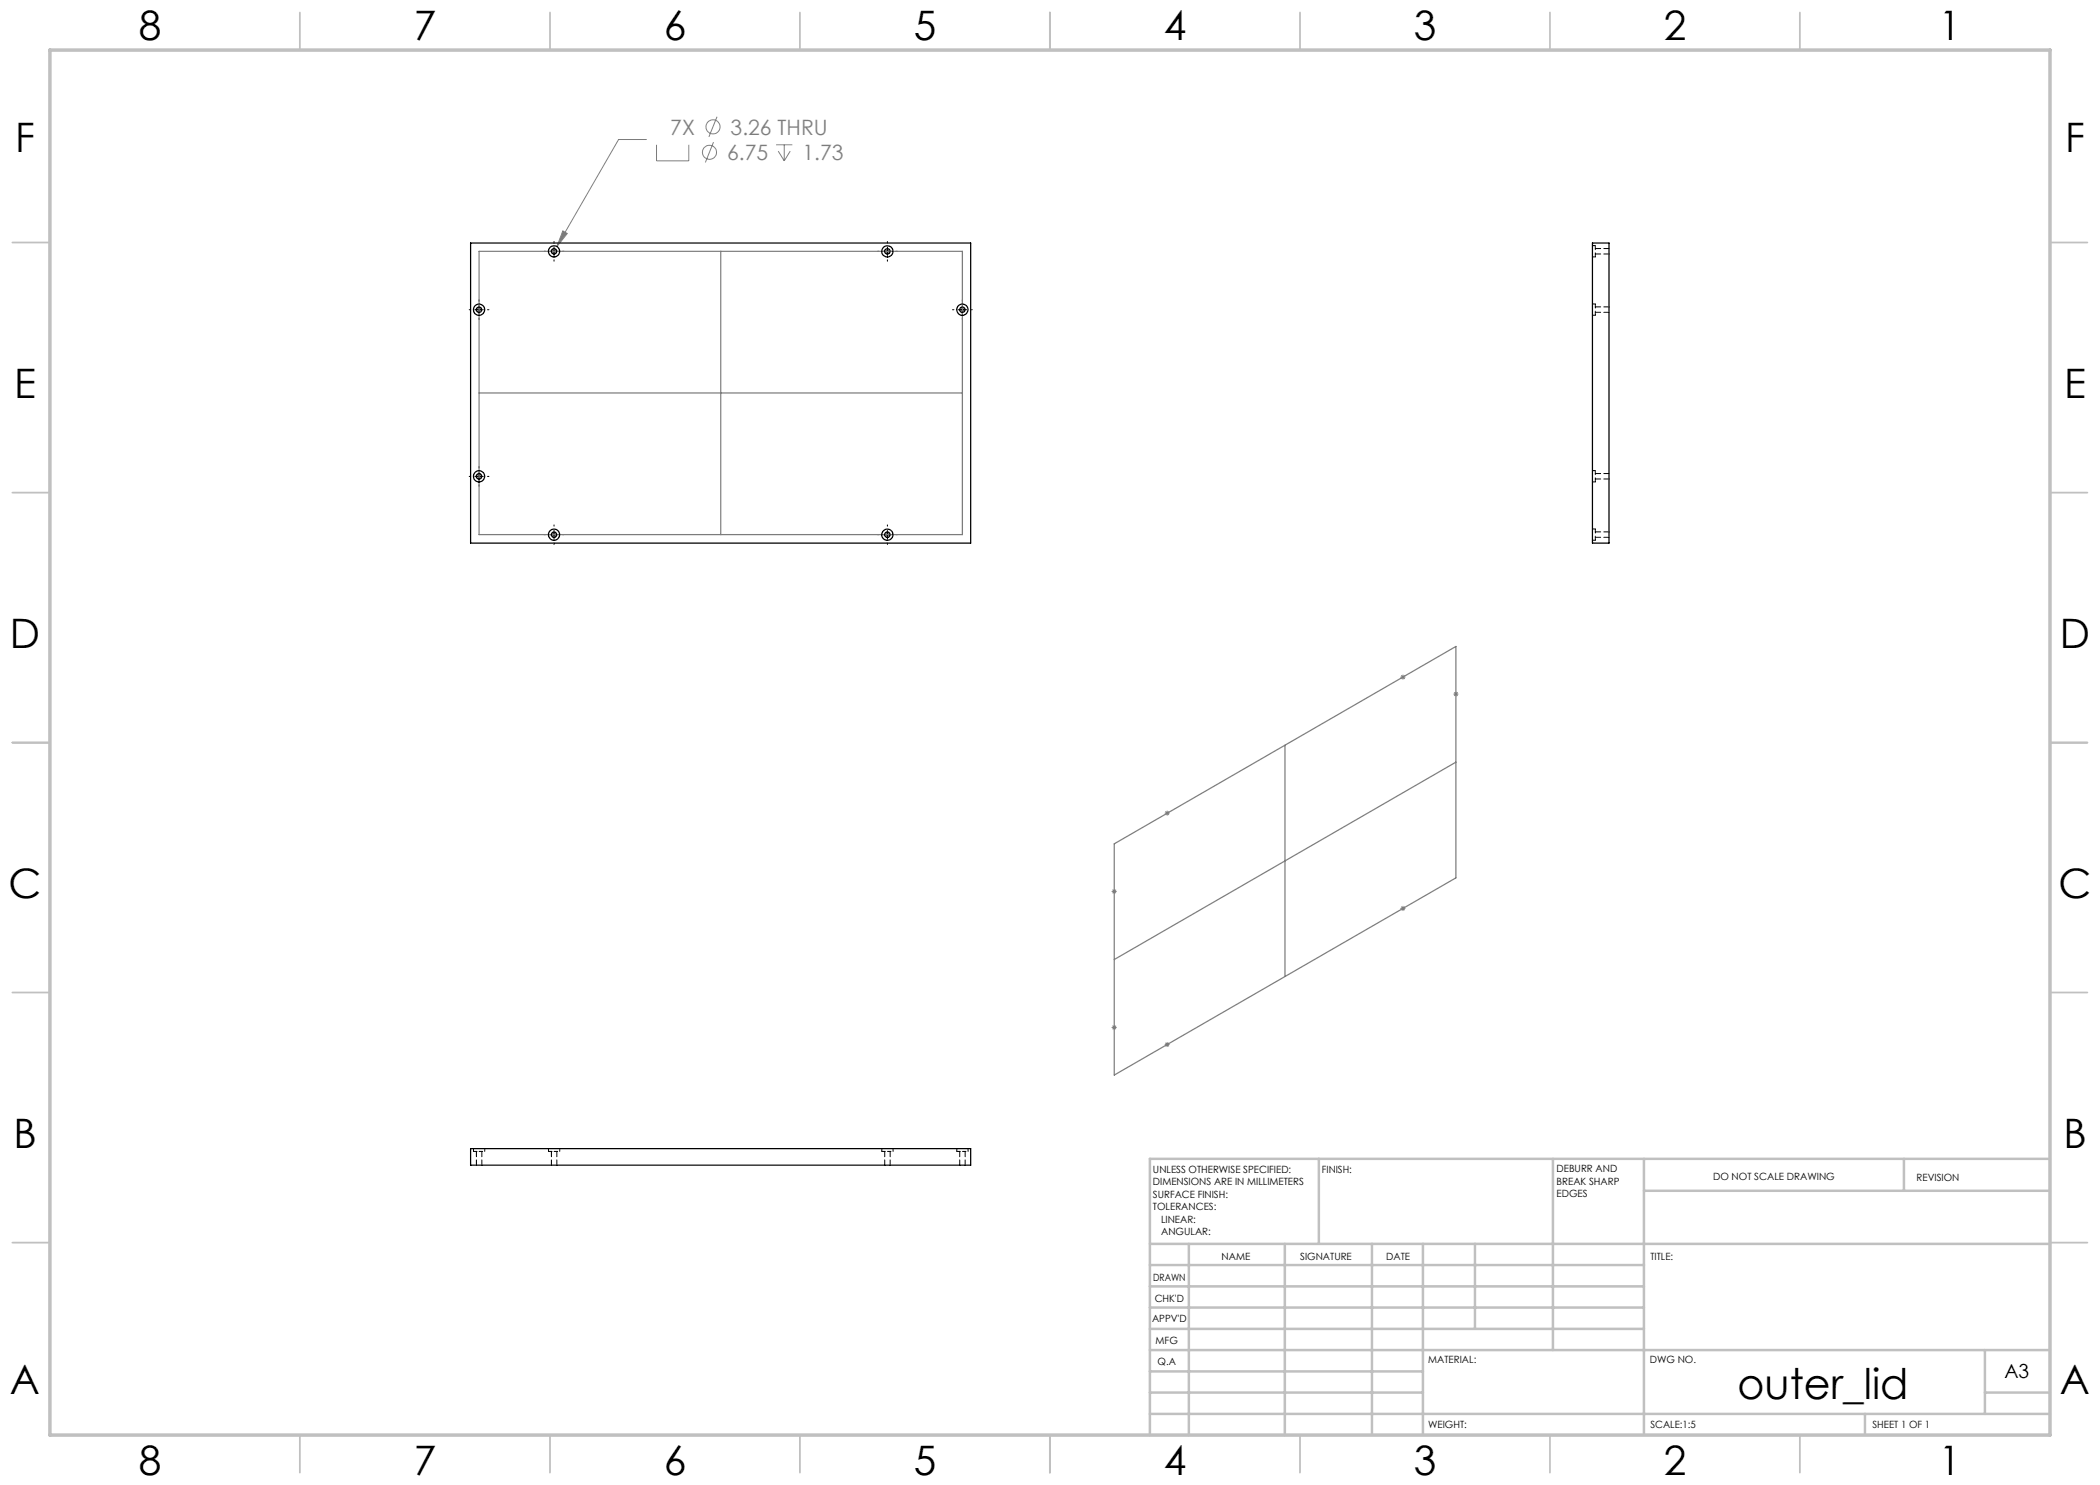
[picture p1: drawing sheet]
<svg xmlns="http://www.w3.org/2000/svg" width="420mm" height="297mm" viewBox="0 0 420 297" stroke-linecap="round" stroke-linejoin="round" font-family="sans-serif">
<g fill="none" stroke="#808080" stroke-width=".2">
<path d="M129.3 27.9h-5.6l-12.3 21.4M131.3 29v3.2h6.5v-3.2M142.7 28.4l-1.6 4.1M143.4 23.4l-1.6 4M155.2 29h3.3M155.6 30.2l1.2 2M156.8 29v3.2M158 30.2l-1.2 2M110.3 50.3h1M110.5 49.9l.7 .7M110.8 49.8v1M111.2 49.9l-.7 .7"/>
<path d="M112.6 46.2l.9 .5-2.1 2.6zM177 50.3h1M177.1 49.9l.7 .7M177.5 49.8v1M177.8 49.9l-.7 .7M95.3 61.9h1M95.5 61.6l.7 .7M95.8 61.5v.9M96.2 61.6l-.7 .7M192 61.9h1M192.1 61.6l.7 .7M192.5 61.5v.9"/>
<path d="M192.8 61.6l-.7 .7M95.3 95.3h1M95.5 94.9l.7 .7M95.8 94.8v1M96.2 94.9l-.7 .7M110.3 106.9h1M110.5 106.6l.7 .7M110.8 106.4v1.1M111.2 106.6l-.7 .7M177 106.9h1M177.1 106.6l.7 .7M177.5 106.4v1.1"/>
<path d="M177.8 106.6l-.7 .7M280.1 135.4h1M280.2 135.1l.8 .7M280.6 134.9v1M281 135.1l-.8 .7M290.7 138.8h1M290.8 138.5l.7 .7M291.2 138.3v1M291.5 138.5l-.7 .7M222.3 178.3h1M222.5 177.9l.7 .7M222.8 177.8v1"/>
<path d="M223.2 177.9l-.7 .7M232.9 162.6h1M233.1 162.3l.7 .7M233.4 162.1v1M233.8 162.3l-.7 .7M280.1 181.7h1M280.2 181.3l.8 .7M280.6 181.2v1M281 181.3l-.8 .7M222.3 205.5h1M222.5 205.1l.7 .7M222.8 205v1"/>
<path d="M223.2 205.1l-.7 .7M232.9 208.9h1M233.1 208.6l.7 .7M233.4 208.4v1M233.8 208.6l-.7 .7"/>
<circle cx="141.9" cy="30.4" r="1.4"/>
<circle cx="142.6" cy="25.4" r="1.4"/>
</g>
<g fill="none" stroke="#c0c0c0" stroke-width=".35">
<path d="M60 2.5v7.5M110 2.5v7.5M160 2.5v7.5M210 2.5v7.5M260 2.5v7.5M310 2.5v7.5M360 2.5v7.5M2.5 48.5h7.5M410 48.5h7.5M2.5 98.5h7.5M410 98.5h7.5M2.5 148.5h7.5"/>
<path d="M410 148.5h7.5M2.5 198.5h7.5M410 198.5h7.5M2.5 248.5h7.5M410 248.5h7.5M60 287v7.5M110 287v7.5M160 287v7.5M210 287v7.5M260 287v7.5M310 287v7.5M360 287v7.5"/>
</g>
<g fill="none" stroke="#c0c0c0" stroke-width=".5">
<path d="M263.8 231.8v17M310.6 231.8v38.2M328.8 231.8v55.2M328.8 238.2h81.2M380.8 231.8v6.4M410 231.8h-180v55.2M230 248.8h180M230 257.3h98.8M230 253h98.8M237.8 248.8v38.2M257 248.8v38.2M274.4 248.8v38.2"/>
<path d="M284.6 248.8v38.2M295 248.8v17M230 265.8h98.8M230 261.5h98.8M230 278.5h54.6M230 274.3h54.6M230 270h180M397 278.5h13M397 270v12.8M230 282.8h180M373 282.8v4.2"/>
</g>
<path d="M10 10h400v277h-400z" fill="none" stroke="#c0c0c0" stroke-width=".7"/>
<g fill="none" stroke="#000" stroke-width=".2">
<path d="M95.8 60v.3M108.8 50.3h.3M110 50.3h1.7M110.8 48.3v.3M110.8 49.4v1.7M110.8 52v.2M112.5 50.3h.3M175.5 50.3h.3M176.6 50.3h1.7M177.5 48.3v.3M177.5 49.4v1.7M177.5 52v.2"/>
<path d="M179.2 50.3h.3M192.5 60v.3M93.8 61.9h.3M95 61.9h1.7M95.8 61.1v1.7M95.8 63.6v.3M97.5 61.9h.3M190.5 61.9h.3M191.6 61.9h1.7M192.5 61.1v1.7M192.5 63.6v.3M194.2 61.9h.3"/>
<path d="M93.8 95.3h.3M95 95.3h1.7M95.8 93.3v.3M95.8 94.4v1.7M95.8 97v.3M97.5 95.3h.3M108.8 106.9h.3M110 106.9h1.7M110.8 105v.2M110.8 106.1v1.7M110.8 108.6v.3M112.5 106.9h.3"/>
<path d="M175.5 106.9h.3M176.6 106.9h1.7M177.5 105v.2M177.5 106.1v1.7M177.5 108.6v.3M179.2 106.9h.3"/>
</g>
<path d="M95.8 50.3h96.7v56.6h-96.7zM144.1 50.3v56.6M95.8 78.6h96.7M257 149v46.3M291.2 152.4l-68.4 39.5M222.8 168.8l68.4-39.5v46.3l-68.4 39.4z" fill="none" stroke="#808080" stroke-width=".25"/>
<path d="M112.6 46.2l.9 .5-2.1 2.6z" fill="#808080"/>
<g fill="none" stroke="#000" stroke-width=".25">
<path d="M94.1 48.6h100v60h-100zM318.5 48.6h3.3v60h-3.3zM94.1 229.7h100v3.3h-100z"/>
<circle cx="110.8" cy="50.3" r=".55"/>
<circle cx="110.8" cy="50.3" r="1.12"/>
<circle cx="177.5" cy="50.3" r=".55"/>
<circle cx="177.5" cy="50.3" r="1.12"/>
<circle cx="95.8" cy="61.9" r=".54"/>
<circle cx="95.8" cy="61.9" r="1.13"/>
<circle cx="192.5" cy="61.9" r=".54"/>
<circle cx="192.5" cy="61.9" r="1.13"/>
<circle cx="95.8" cy="95.3" r=".54"/>
<circle cx="95.8" cy="95.3" r="1.13"/>
<circle cx="110.8" cy="106.9" r=".54"/>
<circle cx="110.8" cy="106.9" r="1.12"/>
<circle cx="177.5" cy="106.9" r=".54"/>
<circle cx="177.5" cy="106.9" r="1.12"/>
</g>
<path d="M319.1 51.4v-2.3M319.1 63v-2.2M319.1 96.4v-2.3M319.1 108v-2.2" fill="none" stroke="#000" stroke-width=".2" stroke-dasharray="1.3 .6" stroke-dashoffset=".5"/>
<g fill="none" stroke="#000" stroke-width=".2" stroke-dasharray="1.3 .6">
<path d="M318.5 51.4h.6M319.1 49.1h-.6M318.5 63h.6M319.1 60.8h-.6M318.5 96.4h.6M319.1 94.1h-.6M318.5 108h.6M319.1 105.8h-.6M94.7 229.7v.6M96.9 230.3v-.6M109.7 229.7v.6M111.9 230.3v-.6"/>
<path d="M176.4 229.7v.6M178.6 230.3v-.6M191.4 229.7v.6M193.6 230.3v-.6"/>
</g>
<g fill="none" stroke="#000" stroke-width=".2" stroke-dasharray="1.3 .6" stroke-dashoffset=".2">
<path d="M319.1 50.8h2.7M321.8 49.7h-2.7M319.1 62.5h2.7M321.8 61.4h-2.7M319.1 95.8h2.7M321.8 94.7h-2.7M319.1 107.5h2.7M321.8 106.4h-2.7M95.3 230.3v2.7M96.4 233v-2.7M110.3 230.3v2.7M111.4 233v-2.7"/>
<path d="M176.9 230.3v2.7M178 233v-2.7M191.9 230.3v2.7M193 233v-2.7"/>
</g>
<path d="M94.7 230.3h1.1M95.8 230.3h1.1M109.7 230.3h1.1M110.8 230.3h1.1M176.4 230.3h1.1M177.5 230.3h1.1M191.4 230.3h1.1M192.5 230.3h1.1" fill="none" stroke="#000" stroke-width=".2" stroke-dasharray="1.3 .6" stroke-dashoffset=".6"/>
<text font-size="8.5" x="347.5" y="279.7">outer_lid</text>
<g font-size="8.1">
<text x="27.8" y="8">8</text>
<text x="82.8" y="8">7</text>
<text x="132.8" y="8">6</text>
<text x="182.8" y="8">5</text>
<text x="232.8" y="8">4</text>
<text x="282.8" y="8">3</text>
<text x="332.8" y="8">2</text>
<text x="387.8" y="8">1</text>
<text x="3" y="30.4">F</text>
<text x="413" y="30.4">F</text>
<text x="2.8" y="79.6">E</text>
<text x="412.8" y="79.6">E</text>
<text x="2" y="129.6">D</text>
<text x="412" y="129.6">D</text>
<text x="1.7" y="179.6">C</text>
<text x="411.7" y="179.6">C</text>
<text x="2.7" y="229.6">B</text>
<text x="412.7" y="229.6">B</text>
<text x="2" y="278.9">A</text>
<text x="412" y="278.9">A</text>
<text x="27.8" y="295">8</text>
<text x="82.8" y="295">7</text>
<text x="132.8" y="295">6</text>
<text x="182.8" y="295">5</text>
<text x="232.8" y="295">4</text>
<text x="282.8" y="295">3</text>
<text x="332.8" y="295">2</text>
<text x="387.8" y="295">1</text>
</g>
<g font-size="4.2" fill="#808080">
<text x="134.1" y="26.9">7X</text>
<text x="146.1" y="26.9">3.26 THRU</text>
<text x="145.4" y="32">6.75</text>
<text x="160.5" y="32">1.73</text>
</g>
<text font-size="3.9" x="400.9" y="275.5">A3</text>
<g font-size="2">
<text x="230.6" y="234.6">UNLESS OTHERWISE SPECIFIED:</text>
<text x="230.6" y="237.1">DIMENSIONS ARE IN MILLIMETERS</text>
<text x="230.6" y="239.6">SURFACE FINISH:</text>
<text x="264.4" y="234.6">FINISH:</text>
<text x="311.3" y="234.5">DEBURR AND</text>
<text x="311.3" y="237">BREAK SHARP</text>
<text x="311.3" y="239.5">EDGES</text>
<text x="342.6" y="236">DO NOT SCALE DRAWING</text>
<text x="383.3" y="236.2">REVISION</text>
<text x="230.6" y="242.1">TOLERANCES:</text>
<text x="232.2" y="244.6">LINEAR:</text>
<text x="232.2" y="247.1">ANGULAR:</text>
<text x="244.3" y="252">NAME</text>
<text x="260" y="251.9">SIGNATURE</text>
<text x="277.2" y="251.9">DATE</text>
<text x="330.1" y="251.9">TITLE:</text>
<text x="230.6" y="256.1">DRAWN</text>
<text x="230.9" y="260.3">CHK'D</text>
<text x="230.4" y="264.4">APPV'D</text>
<text x="231.1" y="268.8">MFG</text>
<text x="231.5" y="273">Q.A</text>
<text x="285.6" y="272.5">MATERIAL:</text>
<text x="330" y="272.5">DWG NO.</text>
<text x="285.6" y="285.5">WEIGHT:</text>
<text x="330.1" y="285.6">SCALE:1:5</text>
<text x="374.5" y="285.6">SHEET 1 OF 1</text>
</g>
</svg>
